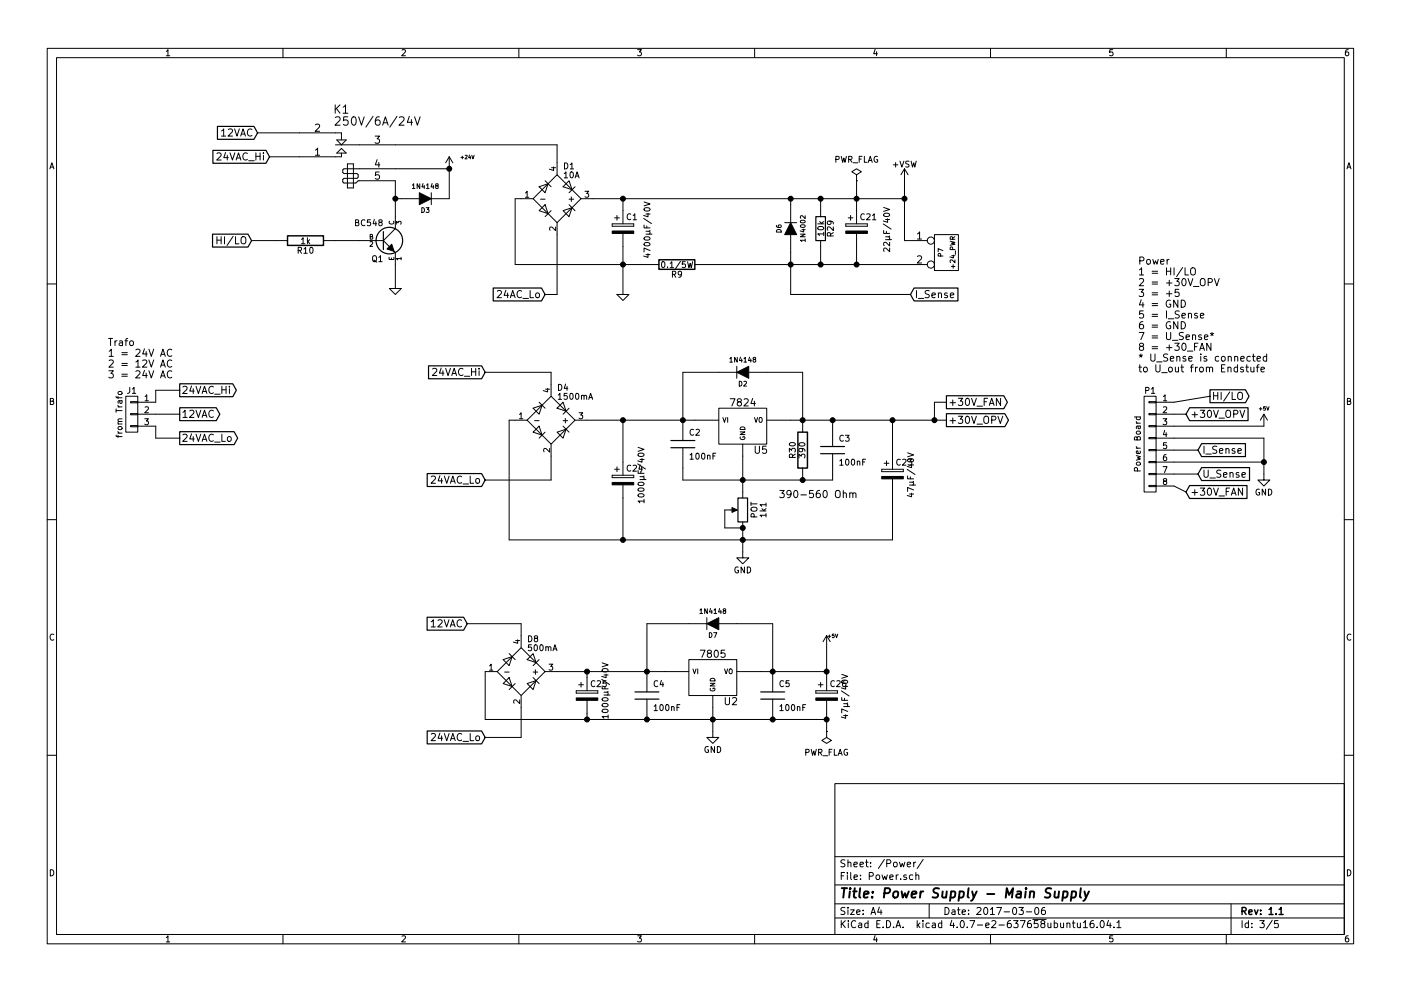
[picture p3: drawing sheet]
EESchema Schematic File Version 2
LIBS:Netzteil_Progammable-rescue
LIBS:power
LIBS:device
LIBS:transistors
LIBS:conn
LIBS:linear
LIBS:regul
LIBS:74xx
LIBS:cmos4000
LIBS:adc-dac
LIBS:memory
LIBS:xilinx
LIBS:microcontrollers
LIBS:dsp
LIBS:microchip
LIBS:analog_switches
LIBS:motorola
LIBS:texas
LIBS:intel
LIBS:audio
LIBS:interface
LIBS:digital-audio
LIBS:philips
LIBS:display
LIBS:cypress
LIBS:siliconi
LIBS:opto
LIBS:atmel
LIBS:contrib
LIBS:valves
LIBS:Netzteil_Parts
LIBS:Netzteil_Progammable-cache
EELAYER 25 0
EELAYER END
$Descr A4 11693 8268
encoding utf-8
Sheet 3 5
Title "Power Supply - Main Supply"
Date "2017-03-06"
Rev "1.1"
Comp ""
Comment1 ""
Comment2 ""
Comment3 ""
Comment4 ""
$EndDescr
$Comp
L +5V #PWR25
U 1 1
P 6900 5400
F 0 "#PWR25" H 6900 5490 20  0001 C CNN
F 1 "+5V" H 6950 5500 30  0000 C CNN
F 2 "" H 6900 5400 60  0001 C CNN
F 3 "" H 6900 5400 60  0001 C CNN
	1    6900 5400
	1    0    0    -1  
$EndComp
$Comp
L C-RESCUE-Netzteil_Progammable C5
U 1 1
P 6450 5800
F 0 "C5" H 6500 5900 50  0000 L CNN
F 1 "100nF" H 6500 5700 50  0000 L CNN
F 2 "" H 6450 5800 60  0001 C CNN
F 3 "" H 6450 5800 60  0001 C CNN
	1    6450 5800
	1    0    0    -1  
$EndComp
$Comp
L C-RESCUE-Netzteil_Progammable C4
U 1 1
P 5400 5800
F 0 "C4" H 5450 5900 50  0000 L CNN
F 1 "100nF" H 5450 5700 50  0000 L CNN
F 2 "" H 5400 5800 60  0001 C CNN
F 3 "" H 5400 5800 60  0001 C CNN
	1    5400 5800
	1    0    0    -1  
$EndComp
$Comp
L 7805 U2
U 1 1
P 5950 5650
F 0 "U2" H 6100 5454 60  0000 C CNN
F 1 "7805" H 5950 5850 60  0000 C CNN
F 2 "" H 5950 5650 60  0001 C CNN
F 3 "" H 5950 5650 60  0001 C CNN
	1    5950 5650
	1    0    0    -1  
$EndComp
$Comp
L R-RESCUE-Netzteil_Progammable R9
U 1 1
P 5650 2200
F 0 "R9" V 5730 2200 50  0000 C CNN
F 1 "0.1/5W" V 5650 2200 50  0000 C CNN
F 2 "" H 5650 2200 60  0001 C CNN
F 3 "" H 5650 2200 60  0001 C CNN
	1    5650 2200
	0    1    1    0   
$EndComp
$Comp
L DIODE D3
U 1 1
P 3550 1650
F 0 "D3" H 3550 1750 40  0000 C CNN
F 1 "1N4148" H 3550 1550 40  0000 C CNN
F 2 "" H 3550 1650 60  0001 C CNN
F 3 "" H 3550 1650 60  0001 C CNN
	1    3550 1650
	1    0    0    1   
$EndComp
$Comp
L NPN Q1
U 1 1
P 3200 2000
F 0 "Q1" H 3200 1850 50  0000 R CNN
F 1 "BC548" H 3200 2150 50  0000 R CNN
F 2 "" H 3200 2000 60  0001 C CNN
F 3 "" H 3200 2000 60  0001 C CNN
	1    3200 2000
	1    0    0    -1  
$EndComp
$Comp
L R-RESCUE-Netzteil_Progammable R10
U 1 1
P 2550 2000
F 0 "R10" V 2630 2000 50  0000 C CNN
F 1 "1k" V 2550 2000 50  0000 C CNN
F 2 "" H 2550 2000 60  0001 C CNN
F 3 "" H 2550 2000 60  0001 C CNN
	1    2550 2000
	0    -1   1    0   
$EndComp
$Comp
L GND-RESCUE-Netzteil_Progammable #PWR21
U 1 1
P 5200 2450
F 0 "#PWR21" H 5200 2450 30  0001 C CNN
F 1 "GND" H 5200 2380 30  0001 C CNN
F 2 "" H 5200 2450 60  0001 C CNN
F 3 "" H 5200 2450 60  0001 C CNN
	1    5200 2450
	1    0    0    -1  
$EndComp
$Comp
L +24V #PWR18
U 1 1
P 3750 1400
F 0 "#PWR18" H 3750 1350 20  0001 C CNN
F 1 "+24V" H 3900 1500 30  0000 C CNN
F 2 "" H 3750 1400 60  0001 C CNN
F 3 "" H 3750 1400 60  0001 C CNN
	1    3750 1400
	1    0    0    -1  
$EndComp
$Comp
L CONN_2 P7
U 1 1
P 7900 2100
F 0 "P7" V 7850 2100 40  0000 C CNN
F 1 "+24_PWR" V 7950 2100 40  0000 C CNN
F 2 "" H 7900 2100 60  0001 C CNN
F 3 "" H 7900 2100 60  0001 C CNN
	1    7900 2100
	1    0    0    -1  
$EndComp
$Comp
L RELAY_1RT K1
U 1 1
P 2850 1350
F 0 "K1" H 2850 1800 70  0000 C CNN
F 1 "250V/6A/24V" H 2550 1700 70  0000 C CNN
F 2 "" H 2850 1350 60  0001 C CNN
F 3 "" H 2850 1350 60  0001 C CNN
	1    2850 1350
	-1   0    0    -1  
$EndComp
$Comp
L PWR_FLAG #FLG2
U 1 1
P 7150 1500
F 0 "#FLG2" H 7150 1595 50  0001 C CNN
F 1 "PWR_FLAG" H 7150 1680 50  0000 C CNN
F 2 "" H 7150 1500 50  0000 C CNN
F 3 "" H 7150 1500 50  0000 C CNN
	1    7150 1500
	1    0    0    -1  
$EndComp
$Comp
L GND #PWR26
U 1 1
P 5950 6100
F 0 "#PWR26" H 5950 5850 50  0001 C CNN
F 1 "GND" H 5950 5950 50  0000 C CNN
F 2 "" H 5950 6100 50  0000 C CNN
F 3 "" H 5950 6100 50  0000 C CNN
	1    5950 6100
	1    0    0    -1  
$EndComp
$Comp
L PWR_FLAG #FLG3
U 1 1
P 6900 6100
F 0 "#FLG3" H 6900 6195 50  0001 C CNN
F 1 "PWR_FLAG" H 6900 6280 50  0000 C CNN
F 2 "" H 6900 6100 50  0000 C CNN
F 3 "" H 6900 6100 50  0000 C CNN
	1    6900 6100
	-1   0    0    1   
$EndComp
Text GLabel 2100 2000 0    60   Input ~ 0
HI/LO
Text GLabel 7600 2450 2    60   Input ~ 0
I_Sense
$Comp
L DIODE D6
U 1 1
P 6600 1900
F 0 "D6" H 6600 2000 40  0000 C CNN
F 1 "1N4002" H 6600 1800 40  0000 C CNN
F 2 "" H 6600 1900 60  0000 C CNN
F 3 "" H 6600 1900 60  0000 C CNN
	1    6600 1900
	0    -1   -1   0   
$EndComp
$Comp
L R R29
U 1 1
P 6850 1900
F 0 "R29" V 6930 1900 50  0000 C CNN
F 1 "10k" V 6850 1900 50  0000 C CNN
F 2 "" V 6780 1900 50  0001 C CNN
F 3 "" H 6850 1900 50  0001 C CNN
	1    6850 1900
	1    0    0    -1  
$EndComp
$Comp
L CP C21
U 1 1
P 7150 1900
F 0 "C21" H 7175 2000 50  0000 L CNN
F 1 "22µF/40V" V 7400 1700 50  0000 L CNN
F 2 "" H 7188 1750 50  0001 C CNN
F 3 "" H 7150 1900 50  0001 C CNN
	1    7150 1900
	1    0    0    -1  
$EndComp
$Comp
L C-RESCUE-Netzteil_Progammable C3
U 1 1
P 6950 3750
F 0 "C3" H 7000 3850 50  0000 L CNN
F 1 "100nF" H 7000 3650 50  0000 L CNN
F 2 "" H 6950 3750 60  0001 C CNN
F 3 "" H 6950 3750 60  0001 C CNN
	1    6950 3750
	1    0    0    -1  
$EndComp
$Comp
L C-RESCUE-Netzteil_Progammable C2
U 1 1
P 5700 3700
F 0 "C2" H 5750 3800 50  0000 L CNN
F 1 "100nF" H 5750 3600 50  0000 L CNN
F 2 "" H 5700 3700 60  0001 C CNN
F 3 "" H 5700 3700 60  0001 C CNN
	1    5700 3700
	1    0    0    -1  
$EndComp
$Comp
L 7805 U5
U 1 1
P 6200 3550
F 0 "U5" H 6350 3354 60  0000 C CNN
F 1 "7824" H 6200 3750 60  0000 C CNN
F 2 "" H 6200 3550 60  0001 C CNN
F 3 "" H 6200 3550 60  0001 C CNN
	1    6200 3550
	1    0    0    -1  
$EndComp
$Comp
L GND #PWR24
U 1 1
P 6200 4600
F 0 "#PWR24" H 6200 4350 50  0001 C CNN
F 1 "GND" H 6200 4450 50  0000 C CNN
F 2 "" H 6200 4600 50  0000 C CNN
F 3 "" H 6200 4600 50  0000 C CNN
	1    6200 4600
	1    0    0    -1  
$EndComp
$Comp
L CONN_01X03 J1
U 1 1
P 1100 3450
F 0 "J1" H 1100 3650 50  0000 C CNN
F 1 "from Trafo" V 1200 3450 50  0000 C CNN
F 2 "" H 1100 3450 50  0001 C CNN
F 3 "" H 1100 3450 50  0001 C CNN
	1    1100 3450
	-1   0    0    -1  
$EndComp
Text Notes 900  3150 0    60   ~ 0
Trafo\n1 = 24V AC\n2 = 12V AC\n3 = 24V AC
$Comp
L D_Bridge_-A+A D1
U 1 1
P 4650 1650
F 0 "D1" H 4700 1925 50  0000 L CNN
F 1 "10A" H 4700 1850 50  0000 L CNN
F 2 "" H 4650 1650 50  0001 C CNN
F 3 "" H 4650 1650 50  0001 C CNN
	1    4650 1650
	1    0    0    -1  
$EndComp
$Comp
L D_Bridge_-A+A D8
U 1 1
P 4350 5600
F 0 "D8" H 4400 5875 50  0000 L CNN
F 1 "500mA" H 4400 5800 50  0000 L CNN
F 2 "" H 4350 5600 50  0001 C CNN
F 3 "" H 4350 5600 50  0001 C CNN
	1    4350 5600
	1    0    0    -1  
$EndComp
$Comp
L D_Bridge_-A+A D4
U 1 1
P 4600 3500
F 0 "D4" H 4650 3775 50  0000 L CNN
F 1 "1500mA" H 4650 3700 50  0000 L CNN
F 2 "" H 4600 3500 50  0001 C CNN
F 3 "" H 4600 3500 50  0001 C CNN
	1    4600 3500
	1    0    0    -1  
$EndComp
$Comp
L +VSW #PWR19
U 1 1
P 7550 1500
F 0 "#PWR19" H 7550 1350 50  0001 C CNN
F 1 "+VSW" H 7550 1640 50  0000 C CNN
F 2 "" H 7550 1500 50  0001 C CNN
F 3 "" H 7550 1500 50  0001 C CNN
	1    7550 1500
	1    0    0    -1  
$EndComp
$Comp
L GND-RESCUE-Netzteil_Progammable #PWR20
U 1 1
P 3300 2400
F 0 "#PWR20" H 3300 2400 30  0001 C CNN
F 1 "GND" H 3300 2330 30  0001 C CNN
F 2 "" H 3300 2400 60  0001 C CNN
F 3 "" H 3300 2400 60  0001 C CNN
	1    3300 2400
	1    0    0    -1  
$EndComp
$Comp
L CP C1
U 1 1
P 5200 1900
F 0 "C1" H 5225 2000 50  0000 L CNN
F 1 "4700µF/40V" V 5400 1650 50  0000 L CNN
F 2 "" H 5238 1750 50  0001 C CNN
F 3 "" H 5200 1900 50  0001 C CNN
	1    5200 1900
	1    0    0    -1  
$EndComp
Text GLabel 1500 3650 2    60   Output ~ 0
24VAC_Lo
Text GLabel 4550 2450 0    60   Input ~ 0
24AC_Lo
Text GLabel 1500 3450 2    60   Output ~ 0
12VAC
Text GLabel 1500 3250 2    60   Output ~ 0
24VAC_Hi
Text GLabel 2250 1300 0    60   Input ~ 0
24VAC_Hi
Text GLabel 2150 1100 0    60   Input ~ 0
12VAC
Text GLabel 4050 3100 0    60   Input ~ 0
24VAC_Hi
Text GLabel 4050 4000 0    60   Input ~ 0
24VAC_Lo
Text GLabel 4050 6150 0    60   Input ~ 0
24VAC_Lo
Text GLabel 3900 5200 0    60   Input ~ 0
12VAC
$Comp
L CP C24
U 1 1
P 5200 4000
F 0 "C24" H 5225 4100 50  0000 L CNN
F 1 "1000µF/40V" V 5350 3800 50  0000 L CNN
F 2 "" H 5238 3850 50  0001 C CNN
F 3 "" H 5200 4000 50  0001 C CNN
	1    5200 4000
	1    0    0    -1  
$EndComp
$Comp
L CP C23
U 1 1
P 7450 3950
F 0 "C23" H 7475 4050 50  0000 L CNN
F 1 "47µF/40V" V 7600 3750 50  0000 L CNN
F 2 "" H 7488 3800 50  0001 C CNN
F 3 "" H 7450 3950 50  0001 C CNN
	1    7450 3950
	1    0    0    -1  
$EndComp
$Comp
L CP C25
U 1 1
P 4900 5800
F 0 "C25" H 4925 5900 50  0000 L CNN
F 1 "1000µF/40V" V 5050 5600 50  0000 L CNN
F 2 "" H 4938 5650 50  0001 C CNN
F 3 "" H 4900 5800 50  0001 C CNN
	1    4900 5800
	1    0    0    -1  
$EndComp
$Comp
L CP C26
U 1 1
P 6900 5800
F 0 "C26" H 6925 5900 50  0000 L CNN
F 1 "47µF/40V" V 7050 5600 50  0000 L CNN
F 2 "" H 6938 5650 50  0001 C CNN
F 3 "" H 6900 5800 50  0001 C CNN
	1    6900 5800
	1    0    0    -1  
$EndComp
$Comp
L R-RESCUE-Netzteil_Progammable R30
U 1 1
P 6700 3750
F 0 "R30" V 6780 3750 50  0000 C CNN
F 1 "390" V 6700 3750 50  0000 C CNN
F 2 "" H 6700 3750 60  0001 C CNN
F 3 "" H 6700 3750 60  0001 C CNN
	1    6700 3750
	-1   0    0    -1  
$EndComp
Text Notes 6500 4150 0    60   ~ 0
390-560 Ohm
$Comp
L POT 1k1
U 1 1
P 6200 4250
F 0 "1k1" V 6025 4250 50  0000 C CNN
F 1 "POT" V 6100 4250 50  0000 C CNN
F 2 "" H 6200 4250 50  0001 C CNN
F 3 "" H 6200 4250 50  0001 C CNN
	1    6200 4250
	-1   0    0    1   
$EndComp
Wire Wire Line
	4650 5600 4900 5600
Wire Wire Line
	4900 5600 5400 5600
Wire Wire Line
	5400 5600 5550 5600
Connection ~ 4900 5600
Connection ~ 5950 6000
Wire Wire Line
	5950 5900 5950 6000
Wire Wire Line
	5950 6000 5950 6100
Connection ~ 5400 5600
Wire Wire Line
	4300 2200 5200 2200
Wire Wire Line
	5200 2200 5400 2200
Connection ~ 5200 2200
Wire Wire Line
	5200 2050 5200 2200
Wire Wire Line
	5200 2200 5200 2450
Wire Wire Line
	3000 2000 2800 2000
Wire Wire Line
	3300 1500 3300 1650
Wire Wire Line
	3300 1650 3300 1800
Wire Wire Line
	3300 2400 3300 2200
Wire Wire Line
	2300 2000 2100 2000
Wire Wire Line
	5900 2200 6600 2200
Wire Wire Line
	6600 2200 6600 2200
Wire Wire Line
	6600 2200 6850 2200
Wire Wire Line
	6850 2200 7150 2200
Wire Wire Line
	7150 2200 7550 2200
Wire Wire Line
	7600 2450 6600 2450
Wire Wire Line
	6600 2450 6600 2200
Wire Wire Line
	4050 6000 4900 6000
Wire Wire Line
	4900 6000 5400 6000
Wire Wire Line
	5400 6000 5950 6000
Wire Wire Line
	5950 6000 6450 6000
Wire Wire Line
	6450 6000 6900 6000
Connection ~ 6900 6000
Wire Wire Line
	6350 5600 6450 5600
Wire Wire Line
	6450 5600 6900 5600
Connection ~ 5400 6000
Wire Wire Line
	5400 5200 5400 5600
Wire Wire Line
	7150 1500 7150 1650
Wire Wire Line
	7150 1650 7150 1750
Wire Wire Line
	6900 5950 6900 6000
Wire Wire Line
	6900 6000 6900 6100
Wire Wire Line
	7550 1500 7550 1650
Wire Wire Line
	7550 1650 7550 2000
Connection ~ 7150 1650
Wire Wire Line
	6850 1650 6850 1750
Connection ~ 6850 1650
Wire Wire Line
	6600 1650 6600 1700
Connection ~ 6600 1650
Wire Wire Line
	6600 2100 6600 2200
Connection ~ 6600 2200
Wire Wire Line
	6850 2050 6850 2200
Connection ~ 6850 2200
Wire Wire Line
	7150 2200 7150 2050
Connection ~ 7150 2200
Connection ~ 6450 5600
Connection ~ 6450 6000
Connection ~ 4900 6000
Connection ~ 5200 3500
Wire Wire Line
	4900 3500 5200 3500
Wire Wire Line
	5200 3500 5700 3500
Wire Wire Line
	5700 3500 5800 3500
Connection ~ 6200 4400
Wire Wire Line
	6050 4400 6200 4400
Wire Wire Line
	6200 4400 6200 4500
Wire Wire Line
	6200 4500 6200 4600
Connection ~ 5700 3500
Wire Wire Line
	7450 3500 7450 3800
Wire Wire Line
	4250 3500 4250 4500
Wire Wire Line
	6600 3500 6700 3500
Wire Wire Line
	6700 3500 6950 3500
Wire Wire Line
	6950 3500 7450 3500
Wire Wire Line
	7450 3500 7800 3500
Wire Wire Line
	7800 3500 7900 3500
Connection ~ 7450 3500
Connection ~ 5200 4500
Wire Wire Line
	4050 6000 4050 5600
Wire Wire Line
	4250 3500 4300 3500
Connection ~ 7550 1650
Wire Wire Line
	5200 1750 5200 1650
Connection ~ 5200 1650
Wire Wire Line
	4950 1650 5200 1650
Wire Wire Line
	5200 1650 6600 1650
Wire Wire Line
	6600 1650 6850 1650
Wire Wire Line
	6850 1650 7150 1650
Wire Wire Line
	7150 1650 7550 1650
Wire Wire Line
	4350 1650 4300 1650
Wire Wire Line
	4300 1650 4300 2200
Wire Wire Line
	4650 1350 4650 1200
Wire Wire Line
	4650 1200 3300 1200
Wire Wire Line
	2150 1100 2500 1100
Wire Wire Line
	3300 1400 3750 1400
Wire Wire Line
	3750 1400 3750 1650
Wire Wire Line
	3300 1650 3350 1650
Connection ~ 3750 1400
Connection ~ 3300 1650
Wire Wire Line
	1300 3550 1300 3650
Wire Wire Line
	1300 3650 1500 3650
Wire Wire Line
	4650 1950 4650 2450
Wire Wire Line
	4650 2450 4550 2450
Wire Wire Line
	1300 3450 1500 3450
Wire Wire Line
	1300 3350 1300 3250
Wire Wire Line
	1300 3250 1500 3250
Wire Wire Line
	2250 1300 2500 1300
Wire Wire Line
	4600 3200 4600 3100
Wire Wire Line
	4600 3100 4050 3100
Wire Wire Line
	4600 3800 4600 4000
Wire Wire Line
	4600 4000 4050 4000
Wire Wire Line
	4350 5300 4350 5200
Wire Wire Line
	4350 5200 3900 5200
Wire Wire Line
	4350 5900 4350 6150
Wire Wire Line
	4350 6150 4050 6150
Wire Wire Line
	7450 4500 7450 4100
Wire Wire Line
	5200 4150 5200 4500
Wire Wire Line
	5200 3850 5200 3500
Wire Wire Line
	4900 5950 4900 6000
Wire Wire Line
	4900 5650 4900 5600
Wire Wire Line
	6700 3500 6700 3500
Connection ~ 6700 3500
Wire Wire Line
	6050 4250 6050 4400
Wire Wire Line
	6200 3800 6200 4000
Wire Wire Line
	6200 4000 6200 4100
Wire Wire Line
	5700 4000 6200 4000
Wire Wire Line
	6200 4000 6700 4000
Wire Wire Line
	6700 4000 6950 4000
Connection ~ 6200 4000
Wire Wire Line
	6950 4000 6950 3950
Connection ~ 6700 4000
Wire Wire Line
	5700 3900 5700 4000
Wire Wire Line
	4250 4500 5200 4500
Wire Wire Line
	5200 4500 6200 4500
Wire Wire Line
	6200 4500 7450 4500
Connection ~ 6200 4500
Wire Wire Line
	6950 3550 6950 3500
Connection ~ 6950 3500
Text GLabel 7900 3350 2    60   Output ~ 0
+30V_FAN
Text GLabel 7900 3500 2    60   Output ~ 0
+30V_OPV
Wire Wire Line
	7900 3350 7800 3350
Wire Wire Line
	7800 3350 7800 3500
Connection ~ 7800 3500
$Comp
L CONN_01X08 P1
U 1 1
P 9600 3700
F 0 "P1" H 9600 4150 50  0000 C CNN
F 1 "Power Board" V 9700 3700 50  0000 C CNN
F 2 "" H 9600 3700 50  0001 C CNN
F 3 "" H 9600 3700 50  0000 C CNN
	1    9600 3700
	-1   0    0    -1  
$EndComp
Text Notes 9500 3100 0    60   ~ 0
Power\n1 = HI/LO\n2 = +30V_OPV\n3 = +5\n4 = GND\n5 = I_Sense\n6 = GND\n7 = U_Sense*\n8 = +30_FAN\n* U_Sense is connected\nto U_out from Endstufe
Text GLabel 10000 3750 2    60   Input ~ 0
I_Sense
Wire Wire Line
	9800 3750 10000 3750
$Comp
L GND #PWR23
U 1 1
P 10550 3950
F 0 "#PWR23" H 10550 3700 50  0001 C CNN
F 1 "GND" H 10550 3800 50  0000 C CNN
F 2 "" H 10550 3950 50  0000 C CNN
F 3 "" H 10550 3950 50  0000 C CNN
	1    10550 3950
	1    0    0    -1  
$EndComp
Wire Wire Line
	9800 3850 10550 3850
Wire Wire Line
	10550 3650 10550 3850
Wire Wire Line
	10550 3850 10550 3950
Wire Wire Line
	9800 3650 10550 3650
Connection ~ 10550 3850
Text GLabel 10000 3950 2    60   Input ~ 0
U_Sense
Wire Wire Line
	10000 3950 9800 3950
$Comp
L +5V #PWR22
U 1 1
P 10550 3550
F 0 "#PWR22" H 10550 3640 20  0001 C CNN
F 1 "+5V" H 10550 3700 30  0000 C CNN
F 2 "" H 10550 3550 60  0001 C CNN
F 3 "" H 10550 3550 60  0001 C CNN
	1    10550 3550
	1    0    0    -1  
$EndComp
Wire Wire Line
	9800 3550 10550 3550
Wire Wire Line
	9800 3450 9900 3450
Text GLabel 10100 3300 2    60   Output ~ 0
HI/LO
Wire Wire Line
	9800 3350 10100 3300
Wire Wire Line
	9800 4050 9900 4100
Text GLabel 9900 4100 2    60   Input ~ 0
+30V_FAN
Text GLabel 9900 3450 2    60   Input ~ 0
+30V_OPV
$Comp
L DIODE D2
U 1 1
P 6200 3100
F 0 "D2" H 6200 3200 40  0000 C CNN
F 1 "1N4148" H 6200 3000 40  0000 C CNN
F 2 "" H 6200 3100 60  0000 C CNN
F 3 "" H 6200 3100 60  0000 C CNN
	1    6200 3100
	-1   0    0    1   
$EndComp
Wire Wire Line
	6400 3100 6700 3100
Wire Wire Line
	6700 3100 6700 3500
Wire Wire Line
	6000 3100 5700 3100
Wire Wire Line
	5700 3100 5700 3500
$Comp
L DIODE D7
U 1 1
P 5950 5200
F 0 "D7" H 5950 5300 40  0000 C CNN
F 1 "1N4148" H 5950 5100 40  0000 C CNN
F 2 "" H 5950 5200 60  0000 C CNN
F 3 "" H 5950 5200 60  0000 C CNN
	1    5950 5200
	-1   0    0    1   
$EndComp
Wire Wire Line
	6450 5200 6150 5200
Wire Wire Line
	5400 5200 5750 5200
Wire Wire Line
	6450 5200 6450 5600
Connection ~ 6900 5600
Wire Wire Line
	6900 5400 6900 5600
Wire Wire Line
	6900 5600 6900 5650
$EndSCHEMATC
